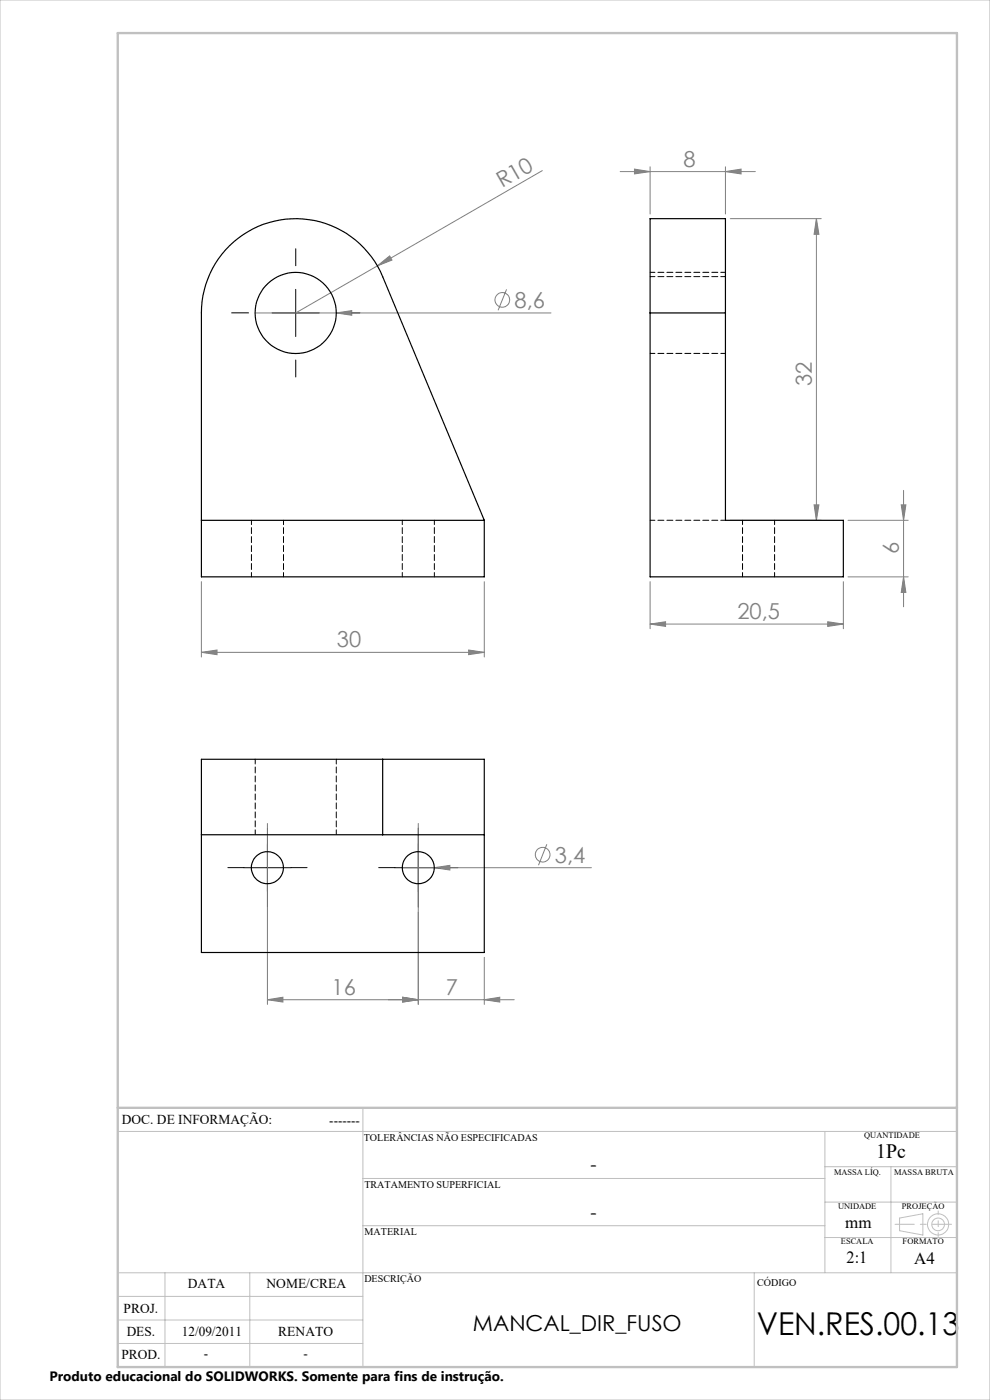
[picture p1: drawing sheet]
<svg xmlns="http://www.w3.org/2000/svg" width="210mm" height="297mm" viewBox="0 0 210 297" stroke-linecap="round" stroke-linejoin="round" font-family="sans-serif">
<g fill="none" stroke="#808080" stroke-width=".21">
<path d="M115 36.2l-35 20.2M131.6 36.4h28.6M134.6 35.9l3.3 .5-3.3 .5zM137.9 35.4v10M153.9 36.4l3.3-.5v1zM153.9 35.4v10M80 56.4l2.7-2.1 .4 .9zM80 56.4l-17.3 10M154.9 46.4h19.3M173.2 46.4l.5 3.3h-1zM173.2 46.4v64M54.1 66.4h62.8"/>
<path d="M71.3 66.4l3.3-.5v1zM107.5 61.4l-1.8 4.4M154.9 110.4h19.3M172.7 107.1h1l-.5 3.3zM179.9 110.4h12.8M191.2 107.1h1l-.5 3.3zM191.7 104v24.7M42.7 138.4l3.3-.5v1zM42.7 123.4v16M42.7 138.4h60M99.4 137.9l3.3 .5-3.3 .5zM102.7 123.4v16"/>
<path d="M137.9 132.4l3.3-.5v1zM137.9 123.4v10M137.9 132.4h41M175.6 131.9l3.3 .5-3.3 .5zM178.9 123.4v10M179.9 122.4h12.8M191.7 122.4l.5 3.3h-1zM56.7 174.7v38.4M88.7 174.7v38.4M116 179.1l-1.8 4.4M85.3 184.1h40.1M92.1 184.1l3.3-.5v1z"/>
<path d="M56.7 212.1l3.3-.5v1zM56.7 212.1h52.4M85.4 211.6l3.3 .5-3.3 .5zM102.7 212.1l3.3-.5v1zM102.7 203.1v10"/>
<circle cx="106.6" cy="63.6" r="1.56"/>
<circle cx="115.1" cy="181.3" r="1.55"/>
</g>
<g fill="none" stroke="#c0c0c0" stroke-width=".21">
<path d="M0 0h210v297h-210zM77 235v55M25 240h178M77 250h98M175 240v30M175 255h28M175 247.5h28M189 247.5v22.5M190.8 258.4l5-.9v4.5l-5-.9zM25 275h52M25 270h178M35 270v20"/>
<path d="M53 270v20M77 260h98M160 270v20M175 262.5h28M25 285h52M25 280h52"/>
<circle cx="199" cy="259.7" r="1.34"/>
<circle cx="199" cy="259.7" r="2.25"/>
</g>
<path d="M62.7 56.4v-3.6M52.7 66.4h-3.6M62.7 76.4v3.6M72.7 66.4h3.6M56.7 179.1v-3.4M88.7 179.1v-3.4M51.7 184.1h-3.4M56.7 189.1v3.4M61.7 184.1h3.4M83.7 184.1h-3.4M88.7 189.1v3.4M93.7 184.1h3.4" fill="none" stroke="#000" stroke-width=".21" stroke-dasharray="15.2 1.3 1.3 1.3"/>
<path d="M57.7 66.4h10M62.7 61.4v10M56.7 179.1v10M88.7 179.1v10M51.7 184.1h10M83.7 184.1h10" fill="none" stroke="#000" stroke-width=".21"/>
<path d="M201.8 259.7h-11.9" fill="none" stroke="#c0c0c0" stroke-width=".21" stroke-dasharray="15.2 1.3 1.3 1.3" stroke-dashoffset="11.2"/>
<path d="M199 256.9v5.4" fill="none" stroke="#c0c0c0" stroke-width=".21" stroke-dasharray="15.2 1.3 1.3 1.3" stroke-dashoffset="14.4"/>
<path d="M25 7h178v283h-178zM25 235h178" fill="none" stroke="#c0c0c0" stroke-width=".5"/>
<g fill="#808080">
<path d="M92.1 184.1l3.3-.5v1z"/>
<path d="M80 56.4l2.7-2.1 .4 .9z"/>
<path d="M71.3 66.4l3.3-.5v1z"/>
<path d="M99.4 137.9l3.3 .5-3.3 .5zM42.7 138.4l3.3-.5v1zM102.7 212.1l3.3-.5v1zM85.4 211.6l3.3 .5-3.3 .5z"/>
<path d="M137.9 132.4l3.3-.5v1zM175.6 131.9l3.3 .5-3.3 .5zM56.7 212.1l3.3-.5v1zM85.4 211.6l3.3 .5-3.3 .5z"/>
<path d="M153.9 36.4l3.3-.5v1zM134.6 35.9l3.3 .5-3.3 .5z"/>
<path d="M172.7 107.1h1l-.5 3.3zM173.2 46.4l.5 3.3h-1z"/>
<path d="M191.2 107.1h1l-.5 3.3zM191.7 122.4l.5 3.3h-1z"/>
</g>
<g fill="none" stroke="#000" stroke-width=".25">
<path d="M48.7 52.1a20 20 0 0 1 32.5 6.6l21.5 51.7v12h-60v-56a20.2 20.2 0 0 1 6-14.3zM137.9 66.4v-20h16v20M137.9 66.4v56h41v-12h-25v-44M137.9 66.4h16M42.7 110.4h60M42.7 177.1h38.5M42.7 161.1h60v41h-60zM81.2 161.1v16M81.2 177.1h21.5"/>
<circle cx="62.7" cy="66.4" r="8.6"/>
<circle cx="56.7" cy="184.1" r="3.4"/>
<circle cx="88.7" cy="184.1" r="3.4"/>
</g>
<path d="M153.9 58.7h-16M153.9 57.8h-16M137.9 75h16M53.3 110.4v12M85.3 110.4v12M137.9 110.4h16M157.5 110.4v12M60.1 122.4v-12M92.1 122.4v-12M164.3 122.4v-12M54.1 161.1v16M71.3 177.1v-16" fill="none" stroke="#000" stroke-width=".21" stroke-dasharray="1.3 .6" stroke-dashoffset=".3"/>
<text font-size="6.7" x="160.5" y="283.1">VEN.RES.00.13</text>
<g font-size="4.7" fill="#808080">
<text x="145" y="35.4">8</text>
<text x="106.5" y="39.9" transform="rotate(-30 106.5 39.9)">R10</text>
<text x="109.1" y="65.3">8,6</text>
<text x="172.2" y="81.8" transform="rotate(-90 172.2 81.8)">32</text>
<text x="190.7" y="117.6" transform="rotate(-90 190.7 117.6)">6</text>
<text x="156.4" y="131.4">20,5</text>
<text x="71.5" y="137.4">30</text>
<text x="117.7" y="183">3,4</text>
<text x="70.3" y="211">16</text>
<text x="94.5" y="211">7</text>
</g>
<text font-size="4.7" x="100.3" y="282.5">MANCAL_DIR_FUSO</text>
<text font-size="4.3" x="185.9" y="245.8">1Pc</text>
<g font-size="4">
<text x="125.2" y="248.4">-</text>
<text x="125.2" y="258.6">-</text>
</g>
<g font-size="3.6">
<text x="179.3" y="260.6">mm</text>
<text x="179.6" y="267.9">2:1</text>
<text x="193.9" y="268.1">A4</text>
</g>
<g font-size="2.9">
<text x="25.9" y="238.4">DOC. DE INFORMAÇÃO:</text>
<text x="69.8" y="238.6">-------</text>
<text x="39.9" y="273.2">DATA</text>
<text x="56.5" y="273.2">NOME/CREA</text>
<text x="26.2" y="278.6">PROJ.</text>
<text x="26.9" y="283.4">DES.</text>
<text x="38.6" y="283.4">12/09/2011</text>
<text x="59" y="283.4">RENATO</text>
<text x="10.5" y="292.9">Produto educacional do SOLIDWORKS. Somente para fins de instrução.</text>
<text x="25.7" y="288.3">PROD.</text>
<text x="43.3" y="288">-</text>
<text x="64.4" y="288">-</text>
</g>
<g font-size="2.2">
<text x="77.2" y="242.1">TOLERÂNCIAS NÃO ESPECIFICADAS</text>
<text x="77.3" y="251.9">TRATAMENTO SUPERFICIAL</text>
<text x="77.3" y="261.9">MATERIAL</text>
<text x="77.3" y="272.1">DESCRIÇÃO</text>
<text x="160.6" y="272.8">CÓDIGO</text>
</g>
<g font-size="1.8">
<text x="183.3" y="241.4">QUANTIDADE</text>
<text x="176.9" y="249.2">MASSA LÍQ.</text>
<text x="189.7" y="249.2">MASSA BRUTA</text>
<text x="177.8" y="256.5">UNIDADE</text>
<text x="191.3" y="256.5">PROJEÇÃO</text>
<text x="178.4" y="264">ESCALA</text>
<text x="191.5" y="264">FORMATO</text>
</g>
</svg>
